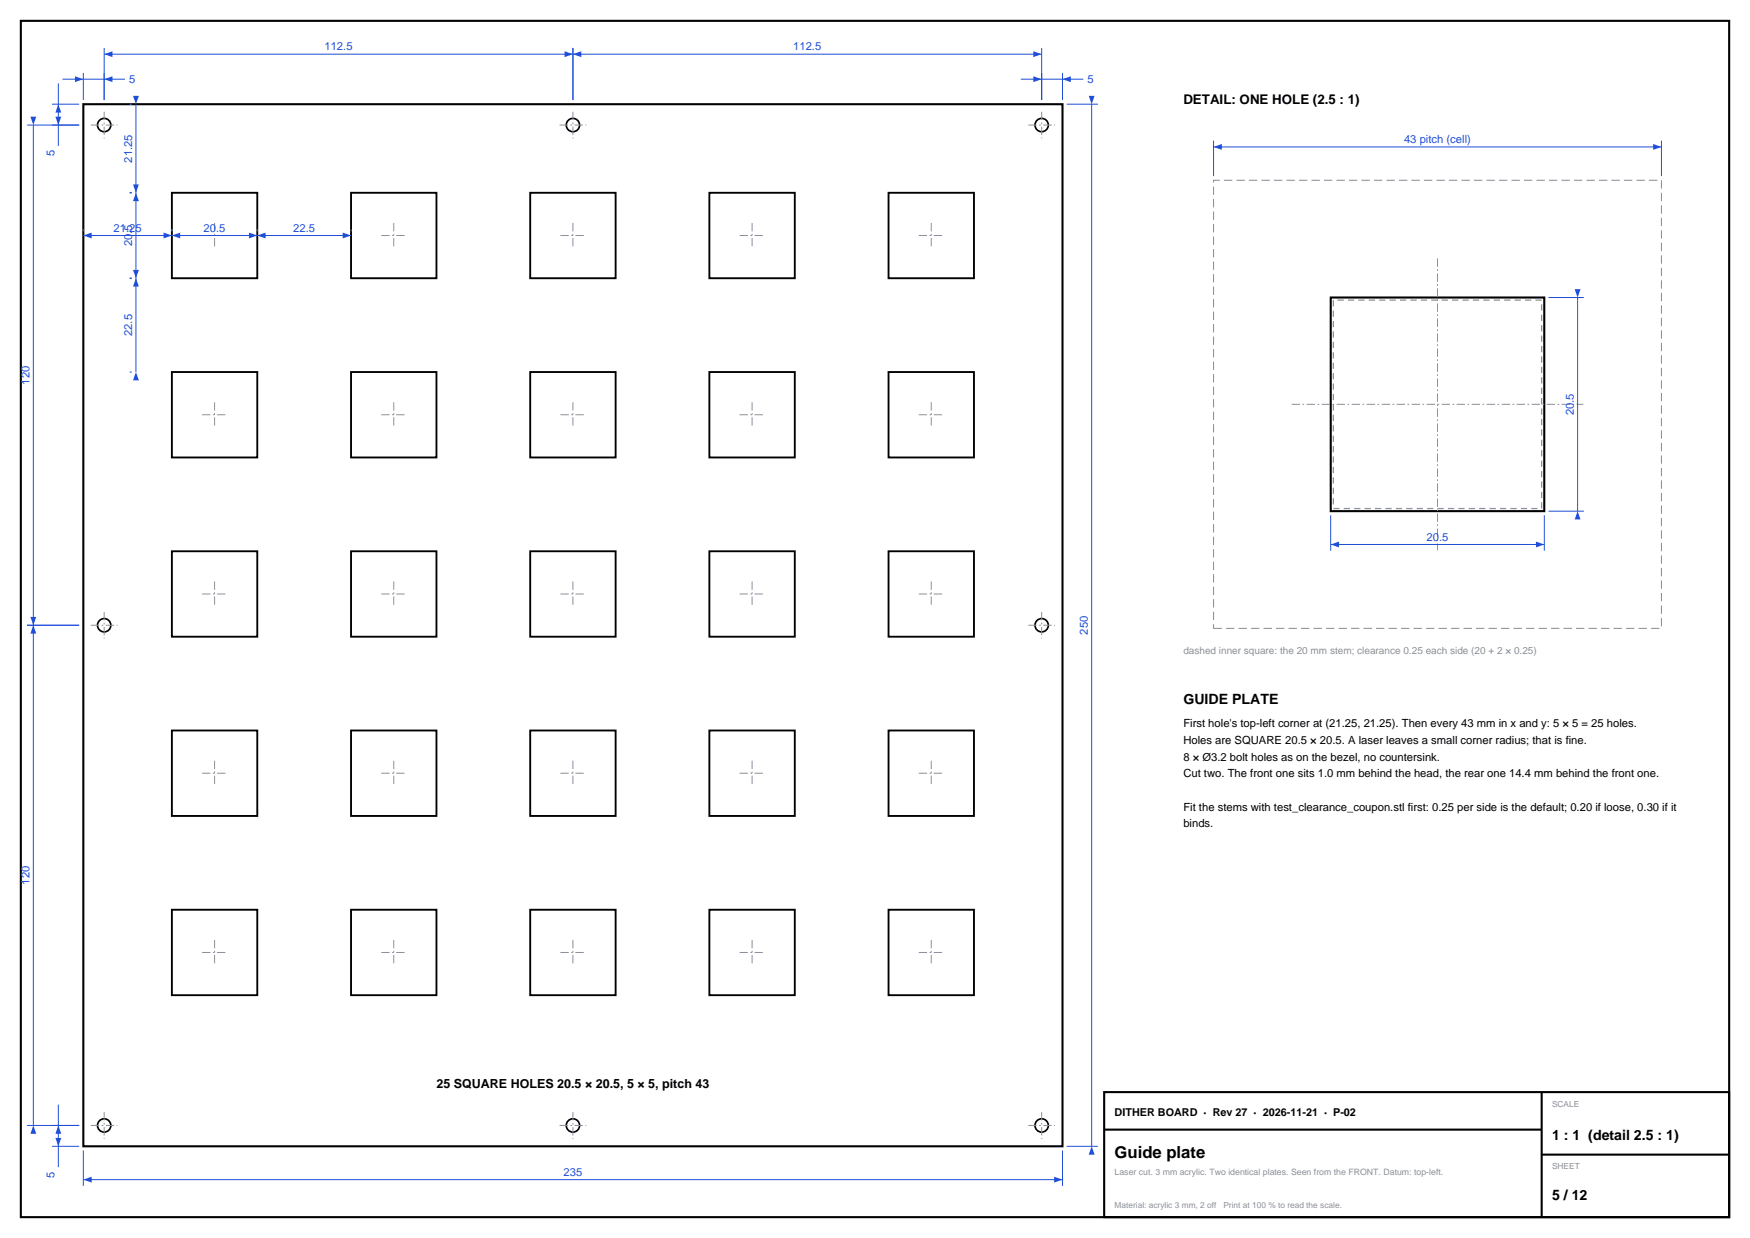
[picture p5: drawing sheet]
<svg xmlns="http://www.w3.org/2000/svg" width="420mm" height="297mm" viewBox="0 0 420 297" stroke-linecap="round" stroke-linejoin="round" font-family="sans-serif">
<path d="M5 5h410v287h-410zM20 25h235v250h-235zM265 262h150v30h-150zM265 271h105M370 262v30M370 277h45" fill="none" stroke="#000" stroke-width=".5"/>
<g fill="none" stroke="#000" stroke-width=".4">
<circle cx="25" cy="30" r="1.6"/>
<circle cx="137.5" cy="30" r="1.6"/>
<circle cx="250" cy="30" r="1.6"/>
<circle cx="25" cy="150" r="1.6"/>
<circle cx="250" cy="150" r="1.6"/>
<circle cx="25" cy="270" r="1.6"/>
<circle cx="137.5" cy="270" r="1.6"/>
<circle cx="250" cy="270" r="1.6"/>
</g>
<g fill="none" stroke="#8a8f98" stroke-width=".24" stroke-dasharray="2 .6 .4 .6" stroke-linecap="butt">
<path d="M21.8 30h6.4M25 26.8v6.4M134.3 30h6.4M137.5 26.8v6.4M246.8 30h6.4M250 26.8v6.4M48.5 56.5h6M51.5 53.5v6M91.5 56.5h6M94.5 53.5v6M134.5 56.5h6M137.5 53.5v6"/>
<path d="M177.5 56.5h6M180.5 53.5v6M220.5 56.5h6M223.5 53.5v6M48.5 99.5h6M51.5 96.5v6M91.5 99.5h6M94.5 96.5v6M134.5 99.5h6M137.5 96.5v6M177.5 99.5h6M180.5 96.5v6"/>
<path d="M220.5 99.5h6M223.5 96.5v6M51.5 139.5v6M94.5 139.5v6M137.5 139.5v6M180.5 139.5v6M223.5 139.5v6M21.8 150h6.4M25 146.8v6.4M48.5 142.5h6M91.5 142.5h6M134.5 142.5h6"/>
<path d="M177.5 142.5h6M220.5 142.5h6M246.8 150h6.4M250 146.8v6.4M48.5 185.5h6M51.5 182.5v6M91.5 185.5h6M94.5 182.5v6M134.5 185.5h6M137.5 182.5v6M177.5 185.5h6M180.5 182.5v6"/>
<path d="M220.5 185.5h6M223.5 182.5v6M48.5 228.5h6M51.5 225.5v6M91.5 228.5h6M94.5 225.5v6M134.5 228.5h6M137.5 225.5v6M177.5 228.5h6M180.5 225.5v6M220.5 228.5h6M223.5 225.5v6"/>
<path d="M21.8 270h6.4M25 266.8v6.4M134.3 270h6.4M137.5 266.8v6.4M246.8 270h6.4M250 266.8v6.4"/>
</g>
<g fill="none" stroke="#000" stroke-width=".45">
<path d="M41.3 46.2h20.5v20.5h-20.5zM84.3 46.2h20.5v20.5h-20.5zM127.3 46.2h20.5v20.5h-20.5zM170.3 46.2h20.5v20.5h-20.5zM213.3 46.2h20.5v20.5h-20.5zM41.3 89.2h20.5v20.5h-20.5zM84.3 89.2h20.5v20.5h-20.5zM127.3 89.2h20.5v20.5h-20.5zM170.3 89.2h20.5v20.5h-20.5zM213.3 89.2h20.5v20.5h-20.5zM41.3 132.2h20.5v20.5h-20.5zM84.3 132.2h20.5v20.5h-20.5z"/>
<path d="M127.3 132.2h20.5v20.5h-20.5zM170.3 132.2h20.5v20.5h-20.5zM213.3 132.2h20.5v20.5h-20.5zM41.3 175.2h20.5v20.5h-20.5zM84.3 175.2h20.5v20.5h-20.5zM127.3 175.2h20.5v20.5h-20.5zM170.3 175.2h20.5v20.5h-20.5zM213.3 175.2h20.5v20.5h-20.5zM41.3 218.2h20.5v20.5h-20.5zM84.3 218.2h20.5v20.5h-20.5zM127.3 218.2h20.5v20.5h-20.5zM170.3 218.2h20.5v20.5h-20.5z"/>
<path d="M213.3 218.2h20.5v20.5h-20.5z"/>
</g>
<path d="M20 276v8.5M255 276v8.5M20 283h235" fill="none" stroke="#1f4fd8" stroke-width=".24"/>
<g fill="#1f4fd8">
<path d="M20 283l2-.7v1.4z"/>
<path d="M253 282.3l2 .7-2 .7z"/>
</g>
<path d="M256 25h7.5M262 25v250M256 275h7.5" fill="none" stroke="#1f4fd8" stroke-width=".24"/>
<g fill="#1f4fd8">
<path d="M261.3 23h1.4l-.7 2z"/>
<path d="M262 275l.7 2h-1.4z"/>
</g>
<path d="M15 19h15M20 17.5v6.5M25 17.5v6.5" fill="none" stroke="#1f4fd8" stroke-width=".24"/>
<g fill="#1f4fd8">
<path d="M18 18.3l2 .7-2 .7z"/>
<path d="M25 19l2-.7v1.4z"/>
</g>
<path d="M25 11.5v12.5M25 13h112.5M137.5 11.5v12.5" fill="none" stroke="#1f4fd8" stroke-width=".24"/>
<g fill="#1f4fd8">
<path d="M25 13l2-.7v1.4z"/>
<path d="M135.5 12.3l2 .7-2 .7z"/>
</g>
<path d="M137.5 11.5v12.5M137.5 13h112.5M250 11.5v12.5" fill="none" stroke="#1f4fd8" stroke-width=".24"/>
<g fill="#1f4fd8">
<path d="M137.5 13l2-.7v1.4z"/>
<path d="M248 12.3l2 .7-2 .7z"/>
</g>
<path d="M245 19h15M250 17.5v6.5M255 17.5v6.5" fill="none" stroke="#1f4fd8" stroke-width=".24"/>
<g fill="#1f4fd8">
<path d="M248 18.3l2 .7-2 .7z"/>
<path d="M255 19l2-.7v1.4z"/>
</g>
<path d="M14 20v15M12.5 25h6.5M12.5 30h6.5" fill="none" stroke="#1f4fd8" stroke-width=".24"/>
<g fill="#1f4fd8">
<path d="M14 25l.7 2h-1.4z"/>
<path d="M13.3 28h1.4l-.7 2z"/>
</g>
<path d="M6.5 30h12.5M8 30v120M6.5 150h12.5" fill="none" stroke="#1f4fd8" stroke-width=".24"/>
<g fill="#1f4fd8">
<path d="M7.3 28h1.4l-.7 2z"/>
<path d="M8 150l.7 2h-1.4z"/>
</g>
<path d="M6.5 150h12.5M8 150v120M6.5 270h12.5" fill="none" stroke="#1f4fd8" stroke-width=".24"/>
<g fill="#1f4fd8">
<path d="M7.3 148h1.4l-.7 2z"/>
<path d="M8 270l.7 2h-1.4z"/>
</g>
<path d="M12.5 270h6.5M12.5 275h6.5M14 265v15" fill="none" stroke="#1f4fd8" stroke-width=".24"/>
<g fill="#1f4fd8">
<path d="M14 270l.7 2h-1.4z"/>
<path d="M13.3 273h1.4l-.7 2z"/>
</g>
<path d="M20 55v.5M20 56.5h21.3M41.3 55v.5" fill="none" stroke="#1f4fd8" stroke-width=".24"/>
<g fill="#1f4fd8">
<path d="M20 56.5l2-.7v1.4z"/>
<path d="M39.3 55.8l2 .7-2 .7z"/>
</g>
<path d="M41.3 55v.5M41.3 56.5h20.5M61.8 55v.5" fill="none" stroke="#1f4fd8" stroke-width=".24"/>
<g fill="#1f4fd8">
<path d="M41.3 56.5l2-.7v1.4z"/>
<path d="M59.8 55.8l2 .7-2 .7z"/>
</g>
<path d="M61.8 55v.5M61.8 56.5h22.5M84.3 55v.5" fill="none" stroke="#1f4fd8" stroke-width=".24"/>
<g fill="#1f4fd8">
<path d="M61.8 56.5l2-.7v1.4z"/>
<path d="M82.3 55.8l2 .7-2 .7z"/>
</g>
<path d="M31.1 25h.5M32.6 25v21.2M31.1 46.2h.5" fill="none" stroke="#1f4fd8" stroke-width=".24"/>
<g fill="#1f4fd8">
<path d="M31.9 23h1.4l-.7 2z"/>
<path d="M32.6 46.2l.7 2h-1.4z"/>
</g>
<path d="M31.1 46.2h.5M32.6 46.2v20.5M31.1 66.7h.5" fill="none" stroke="#1f4fd8" stroke-width=".24"/>
<g fill="#1f4fd8">
<path d="M31.9 44.2h1.4l-.7 2z"/>
<path d="M32.6 66.7l.7 2h-1.4z"/>
</g>
<path d="M31.1 66.7h.5M32.6 66.7v22.5M31.1 89.2h.5" fill="none" stroke="#1f4fd8" stroke-width=".24"/>
<g fill="#1f4fd8">
<path d="M31.9 64.7h1.4l-.7 2z"/>
<path d="M32.6 89.2l.7 2h-1.4z"/>
</g>
<path d="M291.3 43.2h107.5v107.5h-107.5z" fill="none" stroke="#8a8f98" stroke-width=".25" stroke-dasharray="2 1" stroke-linecap="butt"/>
<path d="M319.4 71.4h51.2v51.2h-51.2z" fill="none" stroke="#000" stroke-width=".5"/>
<path d="M320 72h50v50h-50z" fill="none" stroke="#8a8f98" stroke-width=".3" stroke-dasharray="1.5 1" stroke-linecap="butt"/>
<path d="M345 62v70M310 97h70" fill="none" stroke="#8a8f98" stroke-width=".24" stroke-dasharray="2 .6 .4 .6" stroke-linecap="butt"/>
<path d="M319.4 123.6v8.5M319.4 130.6h51.2M370.6 123.6v8.5" fill="none" stroke="#1f4fd8" stroke-width=".24"/>
<g fill="#1f4fd8">
<path d="M319.4 130.6l2-.7v1.4z"/>
<path d="M368.6 129.9l2 .7-2 .7z"/>
</g>
<path d="M371.6 71.4h8.5M378.6 71.4v51.2M371.6 122.6h8.5" fill="none" stroke="#1f4fd8" stroke-width=".24"/>
<g fill="#1f4fd8">
<path d="M377.9 69.4h1.4l-.7 2z"/>
<path d="M378.6 122.6l.7 2h-1.4z"/>
</g>
<path d="M291.3 33.7v8.5M291.3 35.2h107.5M398.8 33.7v8.5" fill="none" stroke="#1f4fd8" stroke-width=".24"/>
<g fill="#1f4fd8">
<path d="M291.3 35.2l2-.7v1.4z"/>
<path d="M396.8 34.5l2 .7-2 .7z"/>
</g>
<text font-size="4" x="267.5" y="277.8">Guide plate</text>
<g font-size="3.4">
<text x="284" y="169">GUIDE PLATE</text>
<text x="372.5" y="273.4">1 : 1 (detail 2.5 : 1)</text>
<text x="372.5" y="288">5 / 12</text>
</g>
<text font-size="3.2" x="284" y="25">DETAIL: ONE HOLE (2.5 : 1)</text>
<text font-size="3" x="104.7" y="261">25 SQUARE HOLES 20.5 × 20.5, 5 × 5, pitch 43</text>
<g font-size="2.7" fill="#1f4fd8">
<text x="77.9" y="12.1">112.5</text>
<text x="190.4" y="12.1">112.5</text>
<text x="31" y="19.9">5</text>
<text x="261" y="19.9">5</text>
<text x="337" y="34.3">43 pitch (cell)</text>
<text x="13.1" y="37.5" transform="rotate(-90 13.1 37.5)">5</text>
<text x="31.7" y="39" transform="rotate(-90 31.7 39)">21.25</text>
<text x="27.2" y="55.6">21.25</text>
<text x="31.7" y="59.1" transform="rotate(-90 31.7 59.1)">20.5</text>
<text x="48.9" y="55.6">20.5</text>
<text x="70.4" y="55.6">22.5</text>
<text x="31.7" y="80.6" transform="rotate(-90 31.7 80.6)">22.5</text>
<text x="7.1" y="92.3" transform="rotate(-90 7.1 92.3)">120</text>
<text x="377.7" y="99.6" transform="rotate(-90 377.7 99.6)">20.5</text>
<text x="342.4" y="129.7">20.5</text>
<text x="261.1" y="152.3" transform="rotate(-90 261.1 152.3)">250</text>
<text x="7.1" y="212.3" transform="rotate(-90 7.1 212.3)">120</text>
<text x="13.1" y="282.5" transform="rotate(-90 13.1 282.5)">5</text>
<text x="135.2" y="282.1">235</text>
</g>
<g font-size="2.7">
<text x="284" y="174.5">First hole's top-left corner at (21.25, 21.25). Then every 43 mm in x and y: 5 × 5 = 25 holes.</text>
<text x="284" y="178.5">Holes are SQUARE 20.5 × 20.5. A laser leaves a small corner radius; that is fine.</text>
<text x="284" y="182.5">8 × Ø3.2 bolt holes as on the bezel, no countersink.</text>
<text x="284" y="186.5">Cut two. The front one sits 1.0 mm behind the head, the rear one 14.4 mm behind the front one.</text>
<text x="284" y="194.5">Fit the stems with test_clearance_coupon.stl first: 0.25 per side is the default; 0.20 if loose, 0.30 if it</text>
<text x="284" y="198.5">binds.</text>
</g>
<text font-size="2.6" x="267.5" y="267.8">DITHER BOARD · Rev 27 · 2026-11-21 · P-02</text>
<text font-size="2.4" fill="#8a8f98" x="284" y="157">dashed inner square: the 20 mm stem; clearance 0.25 each side (20 + 2 × 0.25)</text>
<text font-size="2.1" fill="#8a8f98" x="267.5" y="281.8">Laser cut. 3 mm acrylic. Two identical plates. Seen from the FRONT. Datum: top-left.</text>
<g font-size="2" fill="#8a8f98">
<text x="372.5" y="265.5">SCALE</text>
<text x="372.5" y="280.5">SHEET</text>
<text x="267.5" y="289.8">Material: acrylic 3 mm, 2 off</text>
<text x="293.6" y="289.8">Print at 100 % to read the scale.</text>
</g>
</svg>
